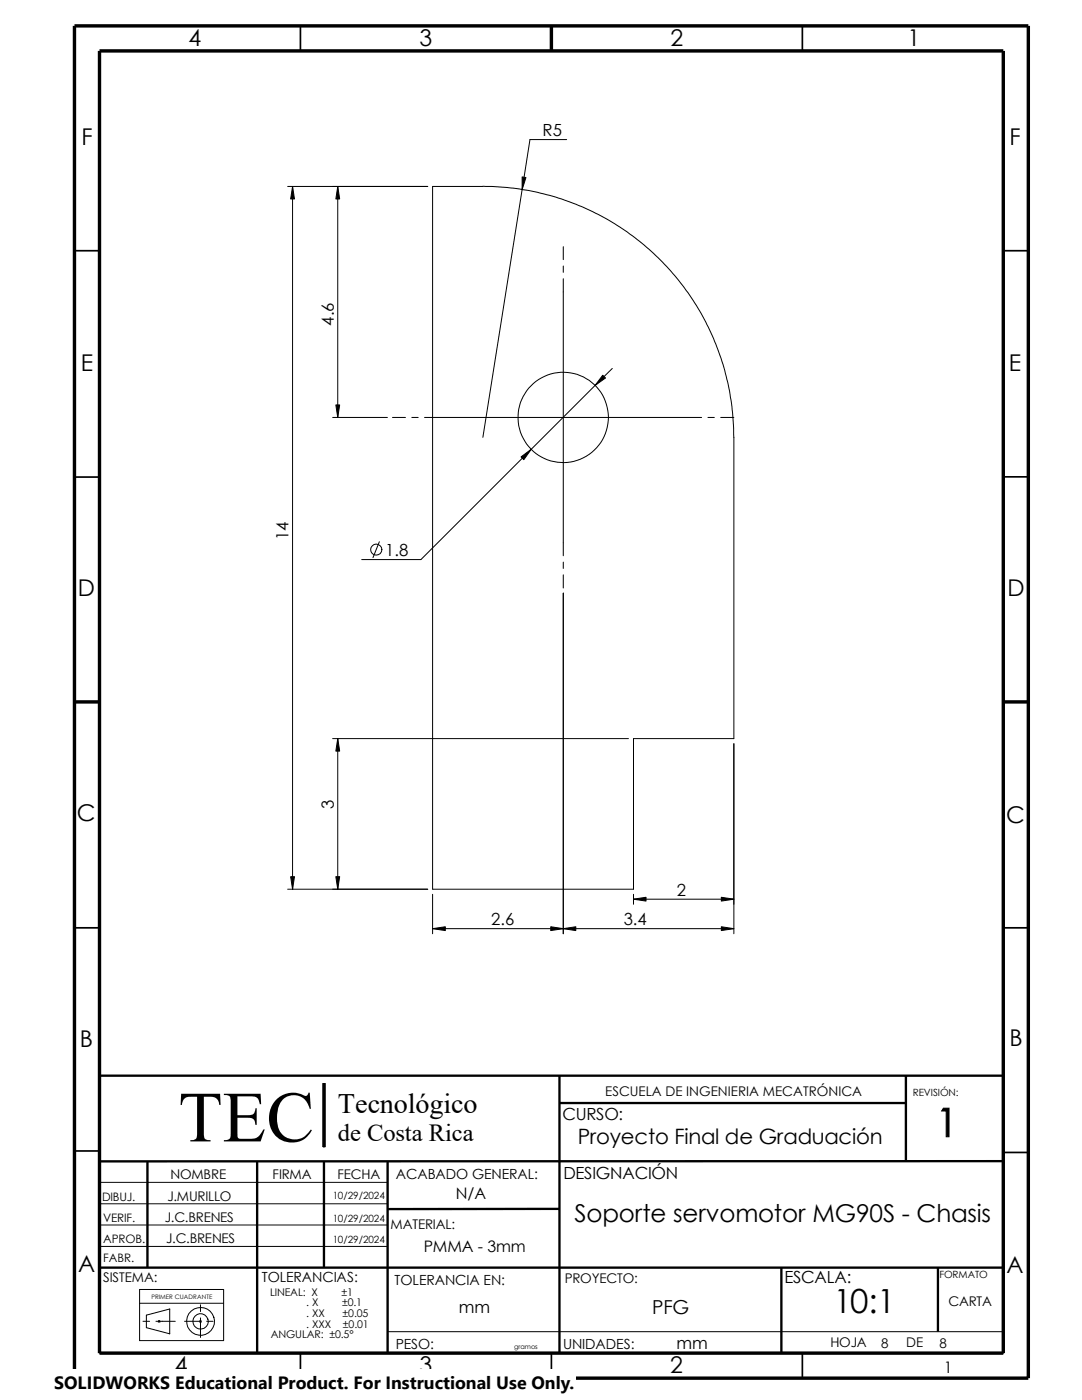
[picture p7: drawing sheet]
<svg xmlns="http://www.w3.org/2000/svg" width="216mm" height="279mm" viewBox="0 0 216 279" stroke-linecap="round" stroke-linejoin="round" font-family="sans-serif">
<g fill="none" stroke="#000" stroke-width=".2">
<path d="M57.4 37.2h27.9M58.4 37.2v140.3M67.4 37.2v46.1M96.4 37.2a50.2 50.2 0 0 1 50 50.1v60.1h-20v30.1h-40.1v-140.3h10.1M113.1 27.9h-7.4l-9.3 59.4M112.4 49.2v2.6M112.4 53.1v1.3M112.4 55.6v55.3M122.2 73.5l-38.2 38.2h-11.8M66.4 83.3h10.9M78.3 83.3h2.6M82.2 83.3h1.2"/>
<path d="M84.7 83.3h55.3M141.3 83.3h1.2M143.8 83.3h2.6M75.7 108.1l-1.3 3.2M112.4 112.2v1.3M112.4 114.7v2.6M112.4 118.4v68M66.4 147.4h59M67.4 147.4v30.1M146.4 148.4v38M57.4 177.5h27.9M86.3 178.5v7.9"/>
<path d="M126.4 178.5v2M126.4 179.5h20M86.3 185.3h60.1M19.9 214.7h180.3v55.3h-180.3M64.5 216.2h.4v12.7h-.4zM19.9 236h57.4M19.9 248.8h57.4M19.9 240.2h57.4M19.9 244.5h57.4M27.9 257.3h16.7v10.2h-16.7zM27.9 260.1h16.7M28.5 263.7h1.3"/>
<path d="M29.2 262.5l4.7-1.3v5l-4.7-1.2zM31.1 263.7h3.9M31.6 263.6l.3 .3M31.7 263.6v.3M31.9 263.6l-.3 .3M36.8 263.7h3.4M39.9 263.6l.3 .3M40 260.4v1.3M40 263v3.9M40.1 263.6l-.3 .3M41.2 263.7h1.3M77.3 265.8h122.9"/>
<circle cx="112.4" cy="83.3" r="9"/>
<circle cx="75.1" cy="109.7" r="1.12"/>
<circle cx="40" cy="263.7" r="2.78"/>
<circle cx="40" cy="263.7" r="1.53"/>
</g>
<g fill="none" stroke="#000" stroke-width=".34">
<path d="M59.9 5.2v5M160.1 5.2v5M14.9 50h5M200.2 50h5M14.9 95.2h5M200.2 95.2h5M14.9 185.2h5M200.2 185.2h5M14.9 229.7h5M200.2 230h5M59.9 270v5M110 270v5"/>
<path d="M160.1 270v5"/>
</g>
<g fill="none" stroke="#000" stroke-width=".47">
<path d="M111.6 214.7v55.3M180.8 214.7v17M200.2 214.7h-180.3v55.3M29.4 231.8v21.2M51.3 231.7v38.4M64.6 231.7v21.3M77.3 231.7v38.3M111.5 220.1h69.3M200.2 231.7l-180.3 .1M19.9 253h180.3M111.6 241.3h-34.3M155.9 253v17"/>
<path d="M187.2 253v12.8"/>
</g>
<path d="M14.9 5.2h190.3v269.8h-190.3zM19.9 10.2h180.3v259.8h-180.3zM110 5.2v5M14.9 140.1h5M200.2 140.1h5" fill="none" stroke="#000" stroke-width=".68" stroke-linecap="butt"/>
<g fill="#000" stroke="#000" stroke-width=".2">
<path d="M58.4 37.2l.4 2.5h-.8zM67.4 37.2l.4 2.5h-.8zM104.2 35.3l.7 .1-.7 2.4zM120.3 74.9l.5 .5-2.1 1.5zM67 80.8h.8l-.4 2.5zM104 91.2l2-1.5-1.5 2zM67.4 147.4l.4 2.5h-.8zM58 175h.8l-.4 2.5zM67 175h.8l-.4 2.5zM126.4 179.5l2.5-.4v.7zM143.9 179.1l2.5 .4-2.5 .3zM86.3 185.3l2.6-.3v.7z"/>
<path d="M112.4 185.3l2.5-.3v.7zM109.9 185l2.5 .3-2.5 .4zM143.9 185l2.5 .3-2.5 .4z"/>
<path d="M64.5 216.2h.4v12.7h-.4z" fill-rule="evenodd"/>
</g>
<path d="M10.8 273.3h104.1v6.1h-104.1z" fill="#fff"/>
<text font-size="14.4" x="35.6" y="227.8">TEC</text>
<text font-size="7.9" x="186.8" y="226.9">1</text>
<text font-size="6.6" x="166.3" y="262.1">10:1</text>
<text font-size="5.6" x="67.4" y="222.1">Tecnológico</text>
<g font-size="4.9">
<text x="67.4" y="227.7">de Costa Rica</text>
<text x="114.6" y="243.9">Soporte servomotor MG90S - Chasis</text>
</g>
<g font-size="4.6">
<text x="37.6" y="9.3">4</text>
<text x="83.7" y="9.3">3</text>
<text x="133.8" y="9.3">2</text>
<text x="181.1" y="9.3">1</text>
<text x="16.3" y="29">F</text>
<text x="201.4" y="29">F</text>
<text x="16.1" y="74">E</text>
<text x="201.3" y="74">E</text>
<text x="15.5" y="119">D</text>
<text x="201" y="119">D</text>
<text x="15.3" y="163.9">C</text>
<text x="200.8" y="164.2">C</text>
<text x="15.9" y="208.9">B</text>
<text x="201.4" y="208.7">B</text>
<text x="15.6" y="253.9">A</text>
<text x="200.8" y="254">A</text>
<text x="34.9" y="274.1">4</text>
<text x="83.7" y="274.1">3</text>
<text x="133.8" y="274.1">2</text>
</g>
<text font-size="4.2" x="115.3" y="228.3">Proyecto Final de Graduación</text>
<text font-size="3.8" x="130.1" y="262.2">PFG</text>
<text font-size="3.5" x="10.8" y="277.1">SOLIDWORKS Educational Product. For Instructional Use Only.</text>
<g font-size="3.3">
<text x="108.3" y="27.2">R5</text>
<text x="66.6" y="65" transform="rotate(-90 66.6 65)">4.6</text>
<text x="57.6" y="107.9" transform="rotate(-90 57.6 107.9)">14</text>
<text x="76.9" y="111">1.8</text>
<text x="66.6" y="161.4" transform="rotate(-90 66.6 161.4)">3</text>
<text x="135.1" y="178.8">2</text>
<text x="98" y="184.7">2.6</text>
<text x="124.5" y="184.7">3.4</text>
<text x="112.2" y="223.6">CURSO:</text>
<text x="112.4" y="235.2">DESIGNACIÓN</text>
<text x="156.5" y="256">ESCALA:</text>
<text x="91.6" y="262">mm</text>
<text x="135" y="269.2">mm</text>
</g>
<g font-size="3.2">
<text x="90.9" y="239.3">N/A</text>
<text x="84.6" y="249.8">PMMA - 3mm</text>
<text x="188.3" y="274.1">1</text>
</g>
<g font-size="2.8">
<text x="79" y="235.2">ACABADO GENERAL:</text>
<text x="52.2" y="255.9">TOLERANCIAS:</text>
<text x="78.7" y="256.5">TOLERANCIA EN:</text>
<text x="79" y="269.2">PESO:</text>
<text x="112.4" y="269.2">UNIDADES:</text>
</g>
<g font-size="2.7">
<text x="120.8" y="218.7">ESCUELA DE INGENIERIA MECATRÓNICA</text>
<text x="33.4" y="239.7">J.MURILLO</text>
<text x="34" y="235.2">NOMBRE</text>
<text x="54.4" y="235.2">FIRMA</text>
<text x="67.4" y="235.2">FECHA</text>
<text x="32.9" y="243.8">J.C.BRENES</text>
<text x="77.9" y="245.3">MATERIAL:</text>
<text x="33.1" y="248.1">J.C.BRENES</text>
<text x="20.6" y="255.9">SISTEMA:</text>
<text x="112.7" y="256">PROYECTO:</text>
<text x="189.2" y="260.6">CARTA</text>
<text x="165.7" y="268.9">HOJA</text>
<text x="175.9" y="268.9">8</text>
<text x="180.8" y="268.9">DE</text>
<text x="187.5" y="268.9">8</text>
</g>
<g font-size="2.3">
<text x="20.4" y="239.6">DIBUJ.</text>
<text x="20.6" y="244">VERIF.</text>
<text x="20.6" y="248">APROB.</text>
<text x="20.6" y="251.8">FABR.</text>
</g>
<g font-size="2.1">
<text x="53.9" y="258.6">LINEAL: X</text>
<text x="61.1" y="260.7">. X</text>
<text x="61.1" y="262.8">. XX</text>
<text x="68.1" y="258.6">±1</text>
<text x="68.3" y="260.7">±0.1</text>
<text x="68.4" y="262.8">±0.05</text>
<text x="54" y="267.1">ANGULAR: ±0.5°</text>
<text x="61.1" y="265">. XXX</text>
<text x="68.4" y="265">±0.01</text>
</g>
<g font-size="2">
<text x="182.1" y="218.7">REVISIÓN:</text>
<text x="66.4" y="239.3">10/29/2024</text>
<text x="66.4" y="243.8">10/29/2024</text>
<text x="66.4" y="248.1">10/29/2024</text>
<text x="187.5" y="255.1">FORMATO</text>
</g>
<text font-size="1.3" x="102.6" y="269.2">gramos</text>
<text font-size="1.2" x="30.2" y="259.3">PRIMER CUADRANTE</text>
</svg>
